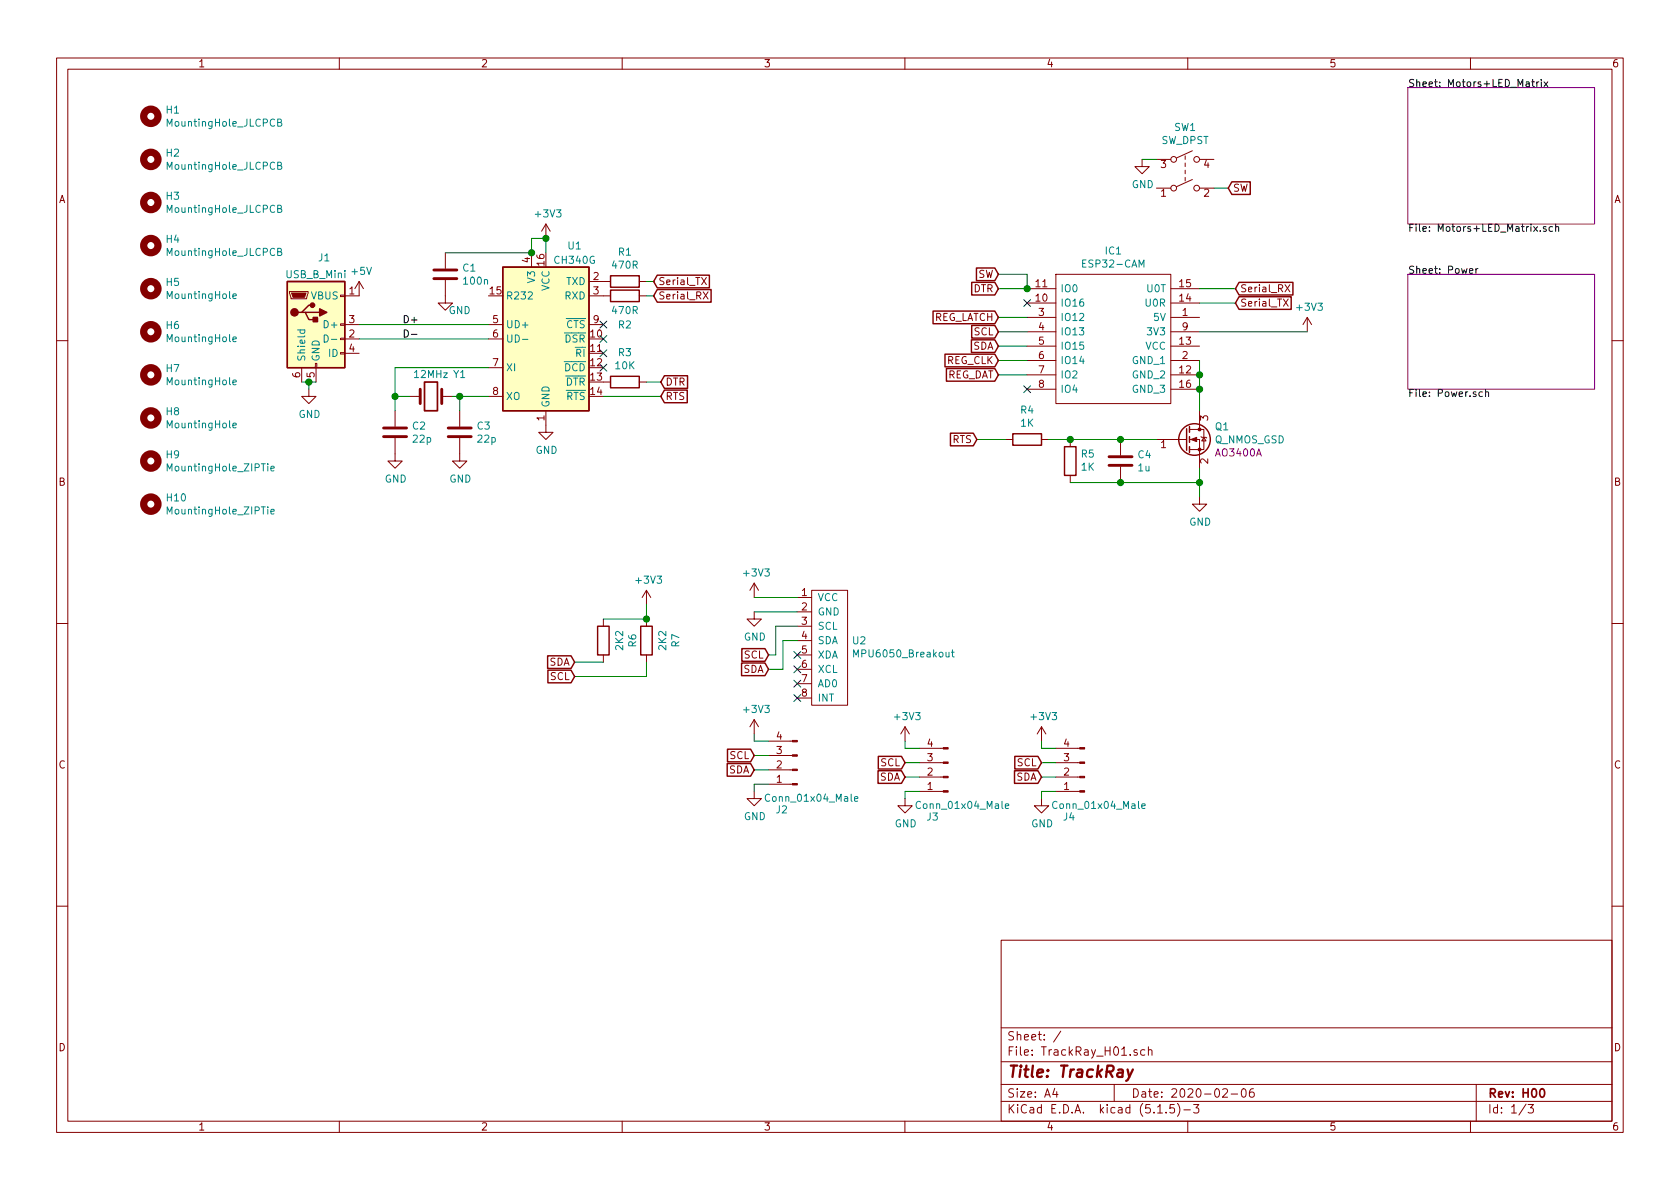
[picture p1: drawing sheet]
EESchema Schematic File Version 4
EELAYER 30 0
EELAYER END
$Descr A4 11693 8268
encoding utf-8
Sheet 1 3
Title "TrackRay"
Date "2020-02-06"
Rev "H00"
Comp ""
Comment1 ""
Comment2 ""
Comment3 ""
Comment4 ""
$EndDescr
$Comp
L TrackRay_Library:ESP32-CAM IC1
U 1 1
P 7150 2000
F 0 "IC1" H 7750 2265 50  0000 C CNN
F 1 "ESP32-CAM" H 7750 2174 50  0000 C CNN
F 2 "TrackRay_Library:ESP32-CAM" H 8200 2100 50  0001 L CNN
F 3 "" H 8200 2000 50  0001 L CNN
F 4 "3" H 8200 1800 50  0001 L CNN "Height"
	1    7150 2000
	1    0    0    -1  
$EndComp
$Comp
L Interface_USB:CH340G U1
U 1 1
P 3800 2350
F 0 "U1" H 4000 3000 50  0000 C CNN
F 1 "CH340G" H 4000 2900 50  0000 C CNN
F 2 "Package_SO:SOIC-16_3.9x9.9mm_P1.27mm" H 3850 1800 50  0001 L CNN
F 3 "http://www.datasheet5.com/pdf-local-2195953" H 3450 3150 50  0001 C CNN
	1    3800 2350
	1    0    0    -1  
$EndComp
$Sheet
S 9800 600  1300 950 
U 5E3F1355
F0 "Motors+LED_Matrix" 50
F1 "Motors+LED_Matrix.sch" 50
$EndSheet
$Sheet
S 9800 1900 1300 800 
U 5E5ABCE4
F0 "Power" 50
F1 "Power.sch" 50
$EndSheet
$Comp
L Connector:USB_B_Mini J1
U 1 1
P 2200 2250
F 0 "J1" H 2257 2717 50  0000 C CNN
F 1 "USB_B_Mini" H 2200 2600 50  0000 C CNN
F 2 "TrackRay_Library:USB_MINIB" H 2350 2200 50  0001 C CNN
F 3 "~" H 2350 2200 50  0001 C CNN
	1    2200 2250
	1    0    0    -1  
$EndComp
$Comp
L power:+5V #PWR03
U 1 1
P 2500 2050
F 0 "#PWR03" H 2500 1900 50  0001 C CNN
F 1 "+5V" H 2515 2223 50  0000 C CNN
F 2 "" H 2500 2050 50  0001 C CNN
F 3 "" H 2500 2050 50  0001 C CNN
	1    2500 2050
	1    0    0    -1  
$EndComp
$Comp
L power:GND #PWR06
U 1 1
P 2150 2700
F 0 "#PWR06" H 2150 2450 50  0001 C CNN
F 1 "GND" H 2155 2527 50  0000 C CNN
F 2 "" H 2150 2700 50  0001 C CNN
F 3 "" H 2150 2700 50  0001 C CNN
	1    2150 2700
	1    0    0    -1  
$EndComp
Wire Wire Line
	2100 2650 2150 2650
Wire Wire Line
	2150 2700 2150 2650
Connection ~ 2150 2650
Wire Wire Line
	2150 2650 2200 2650
Wire Wire Line
	3400 2350 2500 2350
Wire Wire Line
	2500 2250 3400 2250
$Comp
L power:GND #PWR07
U 1 1
P 3800 2950
F 0 "#PWR07" H 3800 2700 50  0001 C CNN
F 1 "GND" H 3805 2777 50  0000 C CNN
F 2 "" H 3800 2950 50  0001 C CNN
F 3 "" H 3800 2950 50  0001 C CNN
	1    3800 2950
	1    0    0    -1  
$EndComp
$Comp
L Device:Crystal Y1
U 1 1
P 3000 2750
F 0 "Y1" H 2800 2600 50  0000 C CNN
F 1 "12MHz" H 3000 2600 50  0000 C CNN
F 2 "Crystal:Crystal_HC49-4H_Vertical" H 3000 2750 50  0001 C CNN
F 3 "~" H 3000 2750 50  0001 C CNN
	1    3000 2750
	-1   0    0    1   
$EndComp
$Comp
L Device:C C3
U 1 1
P 3200 3000
F 0 "C3" H 3315 3046 50  0000 L CNN
F 1 "22p" H 3315 2955 50  0000 L CNN
F 2 "Capacitor_SMD:C_0805_2012Metric" H 3238 2850 50  0001 C CNN
F 3 "~" H 3200 3000 50  0001 C CNN
	1    3200 3000
	1    0    0    -1  
$EndComp
$Comp
L Device:C C2
U 1 1
P 2750 3000
F 0 "C2" H 2865 3046 50  0000 L CNN
F 1 "22p" H 2865 2955 50  0000 L CNN
F 2 "Capacitor_SMD:C_0805_2012Metric" H 2788 2850 50  0001 C CNN
F 3 "~" H 2750 3000 50  0001 C CNN
	1    2750 3000
	1    0    0    -1  
$EndComp
Wire Wire Line
	2750 2550 2750 2750
$Comp
L power:GND #PWR09
U 1 1
P 3200 3150
F 0 "#PWR09" H 3200 2900 50  0001 C CNN
F 1 "GND" H 3205 2977 50  0000 C CNN
F 2 "" H 3200 3150 50  0001 C CNN
F 3 "" H 3200 3150 50  0001 C CNN
	1    3200 3150
	1    0    0    -1  
$EndComp
$Comp
L power:GND #PWR08
U 1 1
P 2750 3150
F 0 "#PWR08" H 2750 2900 50  0001 C CNN
F 1 "GND" H 2755 2977 50  0000 C CNN
F 2 "" H 2750 3150 50  0001 C CNN
F 3 "" H 2750 3150 50  0001 C CNN
	1    2750 3150
	1    0    0    -1  
$EndComp
Wire Wire Line
	2750 2550 3400 2550
Wire Wire Line
	3400 2750 3200 2750
Wire Wire Line
	3200 2850 3200 2750
Connection ~ 3200 2750
Wire Wire Line
	3200 2750 3150 2750
Wire Wire Line
	2850 2750 2750 2750
Connection ~ 2750 2750
Wire Wire Line
	2750 2750 2750 2850
Text GLabel 6950 2000 0    50   Input ~ 0
DTR
Text GLabel 4550 2050 2    50   Input ~ 0
Serial_RX
Text GLabel 4550 1950 2    50   Input ~ 0
Serial_TX
Wire Wire Line
	7150 2000 6950 2000
Wire Wire Line
	8350 2000 8600 2000
Wire Wire Line
	8350 2100 8600 2100
Text GLabel 8600 2000 2    50   Input ~ 0
Serial_RX
Text GLabel 8600 2100 2    50   Input ~ 0
Serial_TX
Text GLabel 4600 2650 2    50   Input ~ 0
DTR
$Comp
L power:GND #PWR010
U 1 1
P 8350 3450
F 0 "#PWR010" H 8350 3200 50  0001 C CNN
F 1 "GND" H 8355 3277 50  0000 C CNN
F 2 "" H 8350 3450 50  0001 C CNN
F 3 "" H 8350 3450 50  0001 C CNN
	1    8350 3450
	1    0    0    -1  
$EndComp
Connection ~ 8350 2600
Wire Wire Line
	8350 2600 8350 2500
Wire Wire Line
	8350 2700 8350 2600
Text Label 2800 2250 0    50   ~ 0
D+
Text Label 2800 2350 0    50   ~ 0
D-
$Comp
L Device:R R2
U 1 1
P 4350 2050
F 0 "R2" V 4550 2050 50  0000 C CNN
F 1 "470R" V 4450 2050 50  0000 C CNN
F 2 "Resistor_SMD:R_0805_2012Metric" V 4280 2050 50  0001 C CNN
F 3 "~" H 4350 2050 50  0001 C CNN
	1    4350 2050
	0    1    1    0   
$EndComp
$Comp
L Device:R R1
U 1 1
P 4350 1950
F 0 "R1" V 4143 1950 50  0000 C CNN
F 1 "470R" V 4234 1950 50  0000 C CNN
F 2 "Resistor_SMD:R_0805_2012Metric" V 4280 1950 50  0001 C CNN
F 3 "~" H 4350 1950 50  0001 C CNN
	1    4350 1950
	0    1    1    0   
$EndComp
$Comp
L Device:C C1
U 1 1
P 3100 1900
F 0 "C1" H 3215 1946 50  0000 L CNN
F 1 "100n" H 3215 1855 50  0000 L CNN
F 2 "Capacitor_SMD:C_0805_2012Metric" H 3138 1750 50  0001 C CNN
F 3 "~" H 3100 1900 50  0001 C CNN
	1    3100 1900
	1    0    0    -1  
$EndComp
Wire Wire Line
	3700 1750 3100 1750
$Comp
L power:GND #PWR04
U 1 1
P 3100 2050
F 0 "#PWR04" H 3100 1800 50  0001 C CNN
F 1 "GND" H 3200 1950 50  0000 C CNN
F 2 "" H 3100 2050 50  0001 C CNN
F 3 "" H 3100 2050 50  0001 C CNN
	1    3100 2050
	1    0    0    -1  
$EndComp
Wire Wire Line
	4550 2050 4500 2050
NoConn ~ 4200 2250
NoConn ~ 4200 2350
NoConn ~ 4200 2450
NoConn ~ 4200 2550
$Comp
L power:+3V3 #PWR05
U 1 1
P 9100 2300
F 0 "#PWR05" H 9100 2150 50  0001 C CNN
F 1 "+3V3" H 9115 2473 50  0000 C CNN
F 2 "" H 9100 2300 50  0001 C CNN
F 3 "" H 9100 2300 50  0001 C CNN
	1    9100 2300
	1    0    0    -1  
$EndComp
Text GLabel 6950 2600 0    50   Input ~ 0
REG_DAT
Text GLabel 6950 2500 0    50   Input ~ 0
REG_CLK
Text GLabel 6950 2200 0    50   Input ~ 0
REG_LATCH
Wire Wire Line
	6950 2200 7150 2200
Wire Wire Line
	6950 2400 7150 2400
Wire Wire Line
	7150 2500 6950 2500
$Comp
L Device:R R6
U 1 1
P 4200 4450
F 0 "R6" V 3993 4450 50  0000 C CNN
F 1 "2K2" V 4084 4450 50  0000 C CNN
F 2 "Resistor_SMD:R_0805_2012Metric" V 4130 4450 50  0001 C CNN
F 3 "~" H 4200 4450 50  0001 C CNN
	1    4200 4450
	-1   0    0    1   
$EndComp
$Comp
L Device:R R7
U 1 1
P 4500 4450
F 0 "R7" V 4293 4450 50  0000 C CNN
F 1 "2K2" V 4384 4450 50  0000 C CNN
F 2 "Resistor_SMD:R_0805_2012Metric" V 4430 4450 50  0001 C CNN
F 3 "~" H 4500 4450 50  0001 C CNN
	1    4500 4450
	-1   0    0    1   
$EndComp
Text GLabel 6950 2400 0    50   Input ~ 0
SDA
Text GLabel 6950 2300 0    50   Input ~ 0
SCL
Wire Wire Line
	6950 2600 7150 2600
Text GLabel 4000 4600 0    50   Input ~ 0
SDA
Text GLabel 4000 4700 0    50   Input ~ 0
SCL
Wire Wire Line
	4000 4600 4200 4600
Wire Wire Line
	4500 4600 4500 4700
Wire Wire Line
	4000 4700 4500 4700
Wire Wire Line
	9100 2300 8350 2300
$Comp
L power:+3V3 #PWR012
U 1 1
P 4500 4200
F 0 "#PWR012" H 4500 4050 50  0001 C CNN
F 1 "+3V3" H 4515 4373 50  0000 C CNN
F 2 "" H 4500 4200 50  0001 C CNN
F 3 "" H 4500 4200 50  0001 C CNN
	1    4500 4200
	1    0    0    -1  
$EndComp
Wire Wire Line
	4500 4200 4500 4300
Wire Wire Line
	4200 4300 4500 4300
Connection ~ 4500 4300
$Comp
L Switch:SW_DPST SW1
U 1 1
P 8250 1200
F 0 "SW1" H 8250 1525 50  0000 C CNN
F 1 "SW_DPST" H 8250 1434 50  0000 C CNN
F 2 "Button_Switch_THT:SW_TH_Tactile_Omron_B3F-10xx" H 8250 1200 50  0001 C CNN
F 3 "~" H 8250 1200 50  0001 C CNN
	1    8250 1200
	1    0    0    -1  
$EndComp
Text GLabel 6950 1900 0    50   Input ~ 0
SW
Wire Wire Line
	6950 1900 7150 1900
Wire Wire Line
	7150 1900 7150 2000
Connection ~ 7150 2000
$Comp
L power:GND #PWR01
U 1 1
P 7950 1100
F 0 "#PWR01" H 7950 850 50  0001 C CNN
F 1 "GND" H 7955 927 50  0000 C CNN
F 2 "" H 7950 1100 50  0001 C CNN
F 3 "" H 7950 1100 50  0001 C CNN
	1    7950 1100
	1    0    0    -1  
$EndComp
Text GLabel 8550 1300 2    50   Input ~ 0
SW
Wire Wire Line
	8550 1300 8450 1300
$Comp
L Device:R R3
U 1 1
P 4350 2650
F 0 "R3" V 4143 2650 50  0000 C CNN
F 1 "10K" V 4234 2650 50  0000 C CNN
F 2 "Resistor_SMD:R_0805_2012Metric" V 4280 2650 50  0001 C CNN
F 3 "~" H 4350 2650 50  0001 C CNN
	1    4350 2650
	0    1    1    0   
$EndComp
$Comp
L power:+3V3 #PWR02
U 1 1
P 3800 1650
F 0 "#PWR02" H 3800 1500 50  0001 C CNN
F 1 "+3V3" H 3815 1823 50  0000 C CNN
F 2 "" H 3800 1650 50  0001 C CNN
F 3 "" H 3800 1650 50  0001 C CNN
	1    3800 1650
	1    0    0    -1  
$EndComp
Wire Wire Line
	3800 1650 3800 1750
Wire Wire Line
	3800 1650 3700 1650
Wire Wire Line
	3700 1650 3700 1750
Connection ~ 3800 1650
Connection ~ 3700 1750
Wire Wire Line
	4550 1950 4500 1950
Wire Wire Line
	4600 2650 4500 2650
$Comp
L Mechanical:MountingHole H1
U 1 1
P 1050 800
F 0 "H1" H 1150 846 50  0000 L CNN
F 1 "MountingHole_JLCPCB" H 1150 755 50  0000 L CNN
F 2 "TrackRay_Library:JLCPCB_ToolingHole" H 1050 800 50  0001 C CNN
F 3 "~" H 1050 800 50  0001 C CNN
	1    1050 800 
	1    0    0    -1  
$EndComp
$Comp
L Mechanical:MountingHole H2
U 1 1
P 1050 1100
F 0 "H2" H 1150 1146 50  0000 L CNN
F 1 "MountingHole_JLCPCB" H 1150 1055 50  0000 L CNN
F 2 "TrackRay_Library:JLCPCB_ToolingHole" H 1050 1100 50  0001 C CNN
F 3 "~" H 1050 1100 50  0001 C CNN
	1    1050 1100
	1    0    0    -1  
$EndComp
$Comp
L Mechanical:MountingHole H3
U 1 1
P 1050 1400
F 0 "H3" H 1150 1446 50  0000 L CNN
F 1 "MountingHole_JLCPCB" H 1150 1355 50  0000 L CNN
F 2 "TrackRay_Library:JLCPCB_ToolingHole" H 1050 1400 50  0001 C CNN
F 3 "~" H 1050 1400 50  0001 C CNN
	1    1050 1400
	1    0    0    -1  
$EndComp
$Comp
L Device:Q_NMOS_GSD Q1
U 1 1
P 8250 3050
F 0 "Q1" H 8454 3141 50  0000 L CNN
F 1 "Q_NMOS_GSD" H 8454 3050 50  0000 L CNN
F 2 "Package_TO_SOT_SMD:SOT-23" H 8450 3150 50  0001 C CNN
F 3 "~" H 8250 3050 50  0001 C CNN
F 4 "AO3400A" H 8454 2959 50  0000 L CNN "Model"
F 5 "C20917" H 8250 3050 50  0001 C CNN "LCSC"
	1    8250 3050
	1    0    0    -1  
$EndComp
Wire Wire Line
	8350 2700 8350 2850
Connection ~ 8350 2700
Wire Wire Line
	8350 3250 8350 3350
$Comp
L Device:C C4
U 1 1
P 7800 3200
F 0 "C4" H 7915 3246 50  0000 L CNN
F 1 "1u" H 7915 3155 50  0000 L CNN
F 2 "Capacitor_SMD:C_0805_2012Metric" H 7838 3050 50  0001 C CNN
F 3 "~" H 7800 3200 50  0001 C CNN
	1    7800 3200
	1    0    0    -1  
$EndComp
Wire Wire Line
	8050 3050 7800 3050
Wire Wire Line
	7800 3350 8350 3350
Connection ~ 8350 3350
Wire Wire Line
	8350 3350 8350 3450
$Comp
L Device:R R4
U 1 1
P 7150 3050
F 0 "R4" V 6943 3050 50  0000 C CNN
F 1 "1K" V 7034 3050 50  0000 C CNN
F 2 "Resistor_SMD:R_0805_2012Metric" V 7080 3050 50  0001 C CNN
F 3 "~" H 7150 3050 50  0001 C CNN
	1    7150 3050
	0    1    1    0   
$EndComp
$Comp
L Device:R R5
U 1 1
P 7450 3200
F 0 "R5" H 7380 3154 50  0000 R CNN
F 1 "1K" H 7380 3245 50  0000 R CNN
F 2 "Resistor_SMD:R_0805_2012Metric" V 7380 3200 50  0001 C CNN
F 3 "~" H 7450 3200 50  0001 C CNN
	1    7450 3200
	-1   0    0    1   
$EndComp
Wire Wire Line
	7300 3050 7450 3050
Connection ~ 7800 3050
Connection ~ 7450 3050
Wire Wire Line
	7450 3050 7800 3050
Wire Wire Line
	7450 3350 7800 3350
Connection ~ 7800 3350
Text GLabel 4600 2750 2    50   Input ~ 0
RTS
Wire Wire Line
	4600 2750 4200 2750
Text GLabel 6800 3050 0    50   Input ~ 0
RTS
Wire Wire Line
	6800 3050 7000 3050
$Comp
L TrackRay_Library:MPU6050_Breakout U2
U 1 1
P 5700 4300
F 0 "U2" H 5928 4151 50  0000 L CNN
F 1 "MPU6050_Breakout" H 5928 4060 50  0000 L CNN
F 2 "TrackRay_Library:MPU6050_Breakdown" H 5450 4800 50  0001 C CNN
F 3 "" H 5450 4800 50  0001 C CNN
	1    5700 4300
	1    0    0    -1  
$EndComp
$Comp
L power:+3V3 #PWR011
U 1 1
P 5250 4150
F 0 "#PWR011" H 5250 4000 50  0001 C CNN
F 1 "+3V3" H 5265 4323 50  0000 C CNN
F 2 "" H 5250 4150 50  0001 C CNN
F 3 "" H 5250 4150 50  0001 C CNN
	1    5250 4150
	1    0    0    -1  
$EndComp
$Comp
L power:GND #PWR013
U 1 1
P 5250 4250
F 0 "#PWR013" H 5250 4000 50  0001 C CNN
F 1 "GND" H 5255 4077 50  0000 C CNN
F 2 "" H 5250 4250 50  0001 C CNN
F 3 "" H 5250 4250 50  0001 C CNN
	1    5250 4250
	1    0    0    -1  
$EndComp
Wire Wire Line
	5250 4250 5550 4250
Text GLabel 5350 4650 0    50   Input ~ 0
SDA
Text GLabel 5350 4550 0    50   Input ~ 0
SCL
Wire Wire Line
	5250 4150 5550 4150
Wire Wire Line
	5350 4550 5400 4550
Wire Wire Line
	5400 4550 5400 4350
Wire Wire Line
	5400 4350 5550 4350
Wire Wire Line
	5550 4450 5450 4450
Wire Wire Line
	5450 4450 5450 4650
Wire Wire Line
	5450 4650 5350 4650
NoConn ~ 5550 4550
NoConn ~ 5550 4650
NoConn ~ 5550 4850
Wire Wire Line
	6950 2300 7150 2300
NoConn ~ 5550 4750
NoConn ~ 7150 2700
NoConn ~ 7150 2100
$Comp
L Mechanical:MountingHole H4
U 1 1
P 1050 1700
F 0 "H4" H 1150 1746 50  0000 L CNN
F 1 "MountingHole_JLCPCB" H 1150 1655 50  0000 L CNN
F 2 "TrackRay_Library:JLCPCB_ToolingHole" H 1050 1700 50  0001 C CNN
F 3 "~" H 1050 1700 50  0001 C CNN
	1    1050 1700
	1    0    0    -1  
$EndComp
$Comp
L Connector:Conn_01x04_Male J?
U 1 1
P 5550 5350
AR Path="/5E5ABCE4/5E640518" Ref="J?"  Part="1" 
AR Path="/5E640518" Ref="J2"  Part="1" 
F 0 "J2" H 5658 5631 50  0000 C CNN
F 1 "Conn_01x04_Male" H 5450 5550 50  0000 C CNN
F 2 "Connector_PinHeader_2.54mm:PinHeader_1x04_P2.54mm_Vertical" H 5550 5350 50  0001 C CNN
F 3 "~" H 5550 5350 50  0001 C CNN
	1    5550 5350
	-1   0    0    1   
$EndComp
$Comp
L power:GND #PWR0103
U 1 1
P 5250 5500
F 0 "#PWR0103" H 5250 5250 50  0001 C CNN
F 1 "GND" H 5255 5327 50  0000 C CNN
F 2 "" H 5250 5500 50  0001 C CNN
F 3 "" H 5250 5500 50  0001 C CNN
	1    5250 5500
	1    0    0    -1  
$EndComp
Wire Wire Line
	5250 5500 5250 5450
Wire Wire Line
	5250 5450 5350 5450
$Comp
L power:+3V3 #PWR0104
U 1 1
P 5250 5100
F 0 "#PWR0104" H 5250 4950 50  0001 C CNN
F 1 "+3V3" H 5265 5273 50  0000 C CNN
F 2 "" H 5250 5100 50  0001 C CNN
F 3 "" H 5250 5100 50  0001 C CNN
	1    5250 5100
	1    0    0    -1  
$EndComp
Wire Wire Line
	5250 5100 5250 5150
Wire Wire Line
	5250 5150 5350 5150
Text GLabel 5250 5350 0    50   Input ~ 0
SDA
Text GLabel 5250 5250 0    50   Input ~ 0
SCL
Wire Wire Line
	5250 5250 5350 5250
Wire Wire Line
	5350 5350 5250 5350
$Comp
L Connector:Conn_01x04_Male J?
U 1 1
P 6600 5400
AR Path="/5E5ABCE4/5E64DD3B" Ref="J?"  Part="1" 
AR Path="/5E64DD3B" Ref="J3"  Part="1" 
F 0 "J3" H 6708 5681 50  0000 C CNN
F 1 "Conn_01x04_Male" H 6500 5600 50  0000 C CNN
F 2 "Connector_PinHeader_2.54mm:PinHeader_1x04_P2.54mm_Vertical" H 6600 5400 50  0001 C CNN
F 3 "~" H 6600 5400 50  0001 C CNN
	1    6600 5400
	-1   0    0    1   
$EndComp
$Comp
L power:GND #PWR0105
U 1 1
P 6300 5550
F 0 "#PWR0105" H 6300 5300 50  0001 C CNN
F 1 "GND" H 6305 5377 50  0000 C CNN
F 2 "" H 6300 5550 50  0001 C CNN
F 3 "" H 6300 5550 50  0001 C CNN
	1    6300 5550
	1    0    0    -1  
$EndComp
Wire Wire Line
	6300 5550 6300 5500
Wire Wire Line
	6300 5500 6400 5500
$Comp
L power:+3V3 #PWR0106
U 1 1
P 6300 5150
F 0 "#PWR0106" H 6300 5000 50  0001 C CNN
F 1 "+3V3" H 6315 5323 50  0000 C CNN
F 2 "" H 6300 5150 50  0001 C CNN
F 3 "" H 6300 5150 50  0001 C CNN
	1    6300 5150
	1    0    0    -1  
$EndComp
Wire Wire Line
	6300 5150 6300 5200
Wire Wire Line
	6300 5200 6400 5200
Text GLabel 6300 5400 0    50   Input ~ 0
SDA
Text GLabel 6300 5300 0    50   Input ~ 0
SCL
Wire Wire Line
	6300 5300 6400 5300
Wire Wire Line
	6400 5400 6300 5400
$Comp
L Connector:Conn_01x04_Male J?
U 1 1
P 7550 5400
AR Path="/5E5ABCE4/5E64FF0E" Ref="J?"  Part="1" 
AR Path="/5E64FF0E" Ref="J4"  Part="1" 
F 0 "J4" H 7658 5681 50  0000 C CNN
F 1 "Conn_01x04_Male" H 7450 5600 50  0000 C CNN
F 2 "Connector_PinHeader_2.54mm:PinHeader_1x04_P2.54mm_Vertical" H 7550 5400 50  0001 C CNN
F 3 "~" H 7550 5400 50  0001 C CNN
	1    7550 5400
	-1   0    0    1   
$EndComp
$Comp
L power:GND #PWR0107
U 1 1
P 7250 5550
F 0 "#PWR0107" H 7250 5300 50  0001 C CNN
F 1 "GND" H 7255 5377 50  0000 C CNN
F 2 "" H 7250 5550 50  0001 C CNN
F 3 "" H 7250 5550 50  0001 C CNN
	1    7250 5550
	1    0    0    -1  
$EndComp
Wire Wire Line
	7250 5550 7250 5500
Wire Wire Line
	7250 5500 7350 5500
$Comp
L power:+3V3 #PWR0108
U 1 1
P 7250 5150
F 0 "#PWR0108" H 7250 5000 50  0001 C CNN
F 1 "+3V3" H 7265 5323 50  0000 C CNN
F 2 "" H 7250 5150 50  0001 C CNN
F 3 "" H 7250 5150 50  0001 C CNN
	1    7250 5150
	1    0    0    -1  
$EndComp
Wire Wire Line
	7250 5150 7250 5200
Wire Wire Line
	7250 5200 7350 5200
Text GLabel 7250 5400 0    50   Input ~ 0
SDA
Text GLabel 7250 5300 0    50   Input ~ 0
SCL
Wire Wire Line
	7250 5300 7350 5300
Wire Wire Line
	7350 5400 7250 5400
$Comp
L Mechanical:MountingHole H5
U 1 1
P 1050 2000
F 0 "H5" H 1150 2046 50  0000 L CNN
F 1 "MountingHole" H 1150 1955 50  0000 L CNN
F 2 "MountingHole:MountingHole_3.2mm_M3" H 1050 2000 50  0001 C CNN
F 3 "~" H 1050 2000 50  0001 C CNN
	1    1050 2000
	1    0    0    -1  
$EndComp
$Comp
L Mechanical:MountingHole H6
U 1 1
P 1050 2300
F 0 "H6" H 1150 2346 50  0000 L CNN
F 1 "MountingHole" H 1150 2255 50  0000 L CNN
F 2 "MountingHole:MountingHole_3.2mm_M3" H 1050 2300 50  0001 C CNN
F 3 "~" H 1050 2300 50  0001 C CNN
	1    1050 2300
	1    0    0    -1  
$EndComp
$Comp
L Mechanical:MountingHole H7
U 1 1
P 1050 2600
F 0 "H7" H 1150 2646 50  0000 L CNN
F 1 "MountingHole" H 1150 2555 50  0000 L CNN
F 2 "MountingHole:MountingHole_3.2mm_M3" H 1050 2600 50  0001 C CNN
F 3 "~" H 1050 2600 50  0001 C CNN
	1    1050 2600
	1    0    0    -1  
$EndComp
$Comp
L Mechanical:MountingHole H8
U 1 1
P 1050 2900
F 0 "H8" H 1150 2946 50  0000 L CNN
F 1 "MountingHole" H 1150 2855 50  0000 L CNN
F 2 "MountingHole:MountingHole_3.2mm_M3" H 1050 2900 50  0001 C CNN
F 3 "~" H 1050 2900 50  0001 C CNN
	1    1050 2900
	1    0    0    -1  
$EndComp
Wire Wire Line
	7950 1100 8050 1100
$Comp
L Mechanical:MountingHole H9
U 1 1
P 1050 3200
F 0 "H9" H 1150 3246 50  0000 L CNN
F 1 "MountingHole_ZIPTie" H 1150 3155 50  0000 L CNN
F 2 "TrackRay_Library:ZIP_Tie_Slot_Hole" H 1050 3200 50  0001 C CNN
F 3 "~" H 1050 3200 50  0001 C CNN
	1    1050 3200
	1    0    0    -1  
$EndComp
$Comp
L Mechanical:MountingHole H10
U 1 1
P 1050 3500
F 0 "H10" H 1150 3546 50  0000 L CNN
F 1 "MountingHole_ZIPTie" H 1150 3455 50  0000 L CNN
F 2 "TrackRay_Library:ZIP_Tie_Slot_Hole" H 1050 3500 50  0001 C CNN
F 3 "~" H 1050 3500 50  0001 C CNN
	1    1050 3500
	1    0    0    -1  
$EndComp
$EndSCHEMATC
